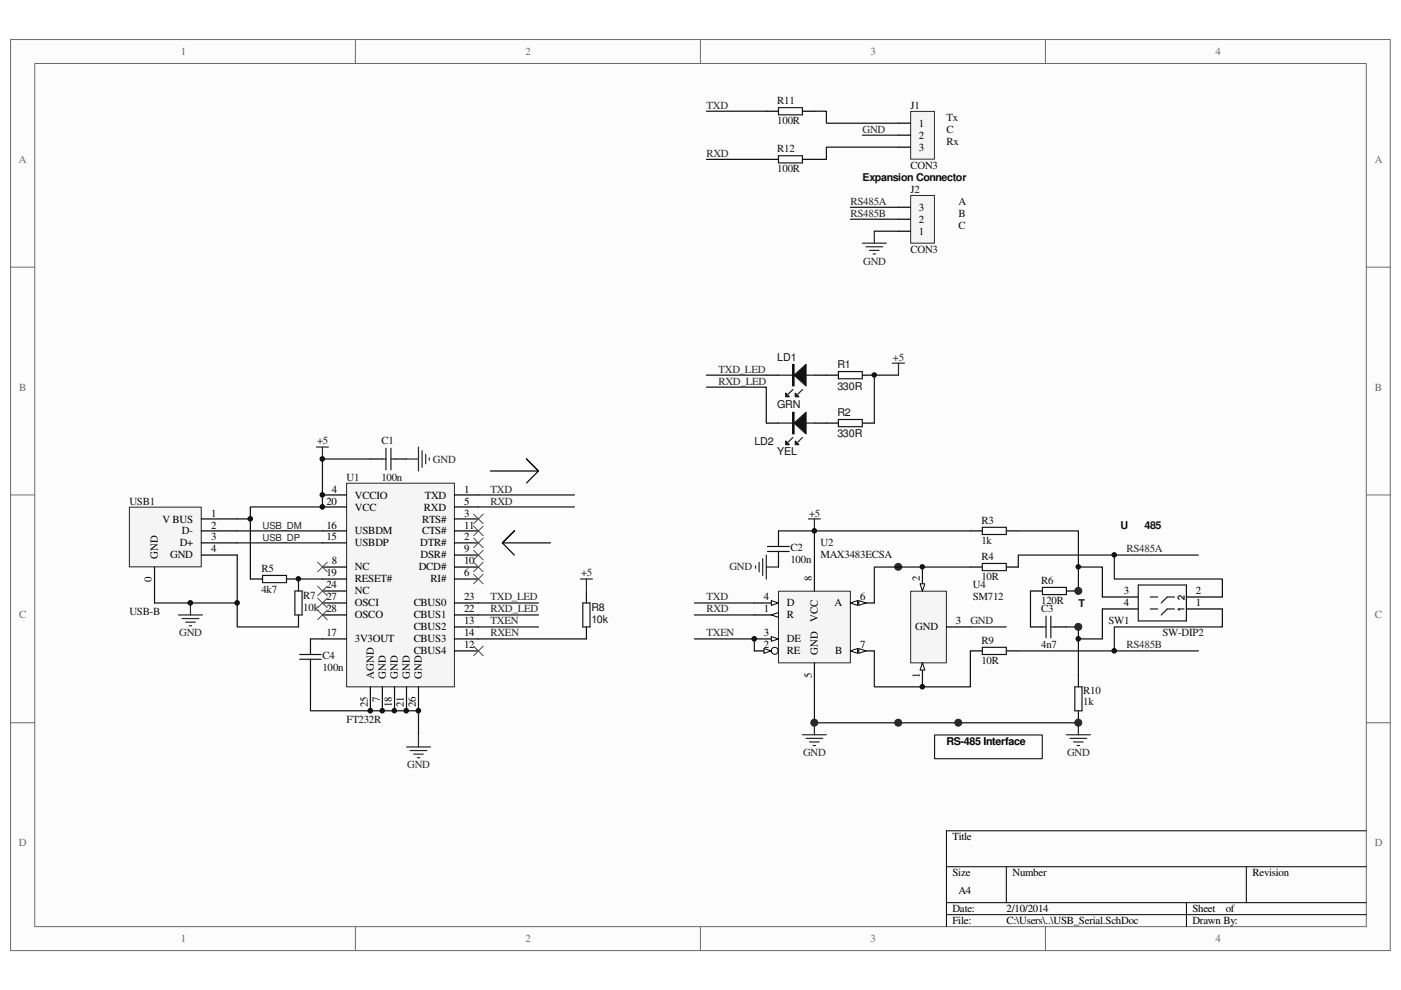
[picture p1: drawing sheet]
# Altium project USB_Serial.PrjPcb
1 sheet, 25 parts. Net scope: global (net labels, ports and power ports of the same name join across sheets).
Board file: USB_Serial.PcbDoc

## Sheet USB_Serial.SchDoc
size A4

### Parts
C1  100n  [0603]
C2  100n  [0603]
C3  4n7  [0603]
C4  100n  [0603]
J1  CON3  [TERMS5mm3]
J2  CON3  [TERMS5mm3]
LD1  GRN  [0805DIODE]
LD2  YEL  [0805DIODE]
R1  330R  [0603]
R2  330R  [0603]
R3  1k  [0603]
R4  10R  [0603]
R5  4k7  [0603]
R6  120R  [0603]
R7  10k  [0603]
R8  10k  [0603]
R9  10R  [0603]
R10  1k  [0603]
R11  100R  [0603]
R12  100R  [0603]
SW1  SW-DIP2  [DIP4]
U1  FT232R  [SSOP28W-handsolder]
U2  MAX3483ECSA  [so-8]
U4  SM712  [sot-23]
USB1  USB-B  [USB_MINI_B]

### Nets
+5: C1.2 C2.1 R1.1 R2.1 R3.1 R5.1 R8.1 U1.4(VCCIO) U1.20(VCC) U2.8(VCC) USB1.1(V_BUS)
GND: C1.1 C2.2 C4.1 J1.2 J2.1 R7.1 R10.2 U1.7(GND) U1.18(GND) U1.21(GND) U1.25(AGND) U1.26(GND) U2.5(GND) U4.3(GND) USB1.0(GND) USB1.4(GND)
RS485A: J2.3 R4.2 SW1.2
RS485B: J2.2 R9.2 SW1.1
RXD: R12.1 U1.5(RXD) U2.1(R)
RXD_LED: LD2.K U1.22(CBUS1)
RXEN: R8.2 U1.14(CBUS3)
TXD: R11.1 U1.1(TXD) U2.4(D)
TXD_LED: LD1.K U1.23(CBUS0)
TXEN: U1.13(CBUS2) U2.2(RE) U2.3(DE)
USB_DM: U1.16(USBDM) USB1.2(D-)
USB_DP: U1.15(USBDP) USB1.3(D+)
NetC3_1: C3.1 R6.1
NetC3_2: C3.2 R10.1 SW1.4
NetC4_2: C4.2 U1.17(3V3OUT)
NetJ1_1: J1.1 R11.2
NetJ1_3: J1.3 R12.2
NetLD1_A: LD1.A R1.2
NetLD2_A: LD2.A R2.2
NetR3_2: R3.2 R6.2 SW1.3
NetR4_1: R4.1 U2.6(A) U4.2
NetR5_2: R5.2 R7.2 U1.19(RESET#)
NetR9_1: R9.1 U2.7(B) U4.1

Not connected (* = marked no-connect by the designer): U1 2(DTR#)* 3(RTS#)* 6(RI#)* 8(NC)* 9(DSR#)* 10(DCD#)* 11(CTS#)* 12(CBUS4)* 24(NC)* 27(OSCI)* 28(OSCO)*

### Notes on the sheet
- (near J1) C
- (near J1) Tx
- Expansion Connector
- (near J1) Rx
- A
- B
- C
- U
- 485
- (near R6) T
- (near R10) RS-485 Interface
